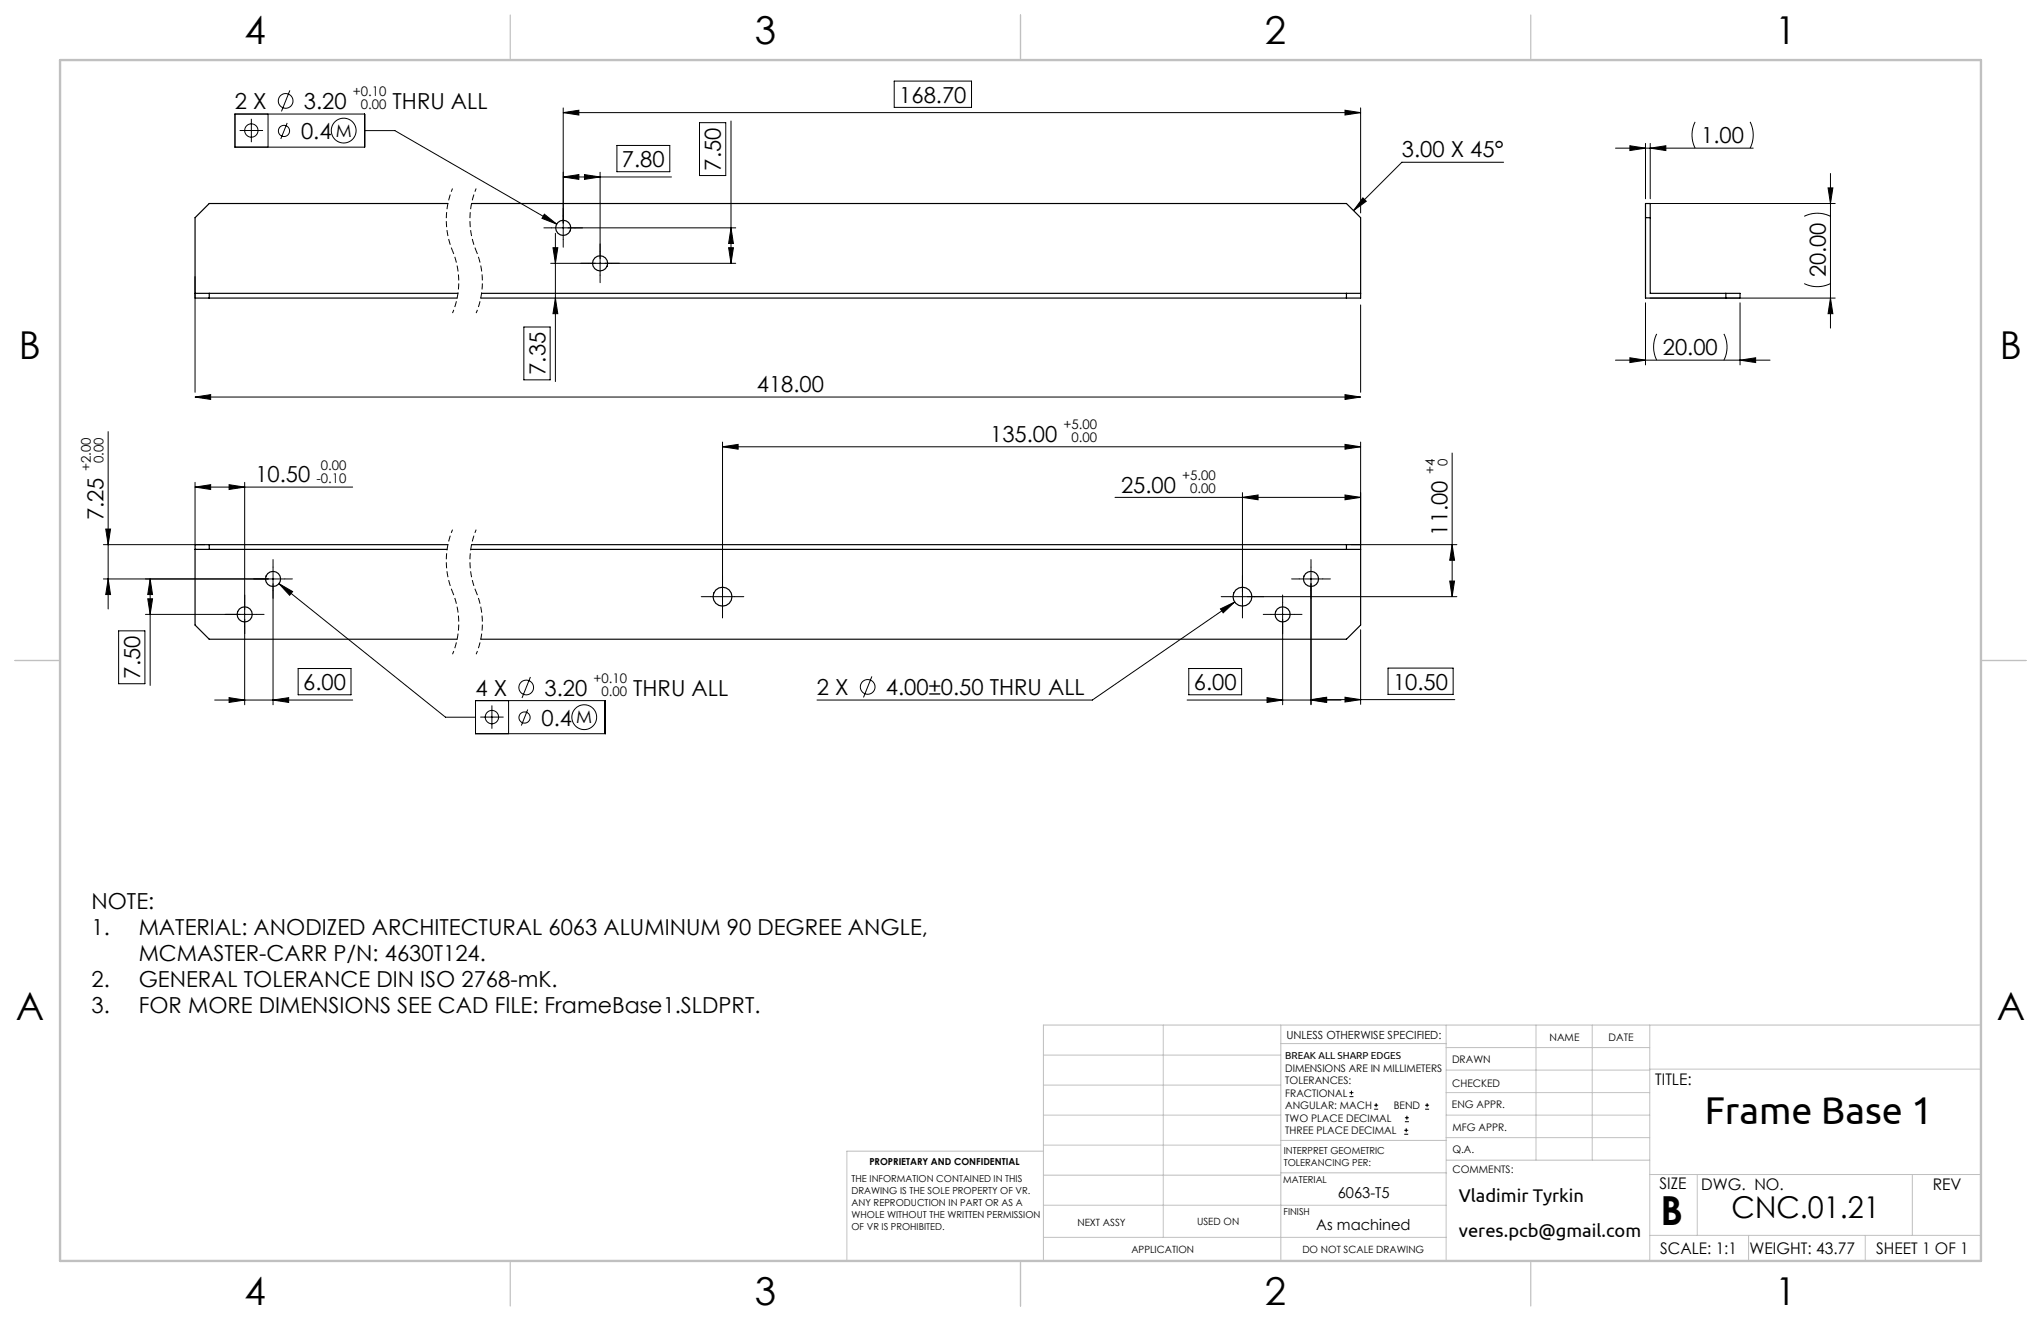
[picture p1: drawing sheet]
<svg xmlns="http://www.w3.org/2000/svg" width="432mm" height="279mm" viewBox="0 0 432 279" stroke-linecap="round" stroke-linejoin="round" font-family="sans-serif">
<g fill="none" stroke="#000" stroke-width=".21">
<path d="M61.3 19.1l-1.8 4.5M189.2 17.2h16.3v5.5h-16.3zM49.7 24.1h27.4v7h-27.4zM50.7 27.6h4.9M53.2 25.1v5M56.7 24.1v7M60.8 26l-1.4 3.4M77.2 27.6h6.3l34.3 19.8M119.2 22.8v27.9M119.2 23.8h168.7M119.2 23.8l3.3-.5v1zM119.2 37.4l3.3-.5v1z"/>
<path d="M119.2 37.4h22.9M123.7 36.9l3.3 .5-3.3 .5zM127 36.4v21.8M130.5 30.8h11.2v5.5h-11.2zM148 25.9h5.5v11.2h-5.5zM154.7 25.6v30.1M284.6 23.3l3.3 .5-3.3 .5zM287.9 22.8v22.2M318.1 34.3h-21.5l-10.2 10.2M341.8 31.3h29.1M344.8 30.8l3.3 .5-3.3 .5zM348.1 30.3v11.7"/>
<path d="M349.1 31.3l3.3-.5v1zM349.1 30.3v11.7M358.6 25.8a6.2 6.2 0 0 0 0 5.5M370.3 25.8a6.2 6.2 0 0 1 0 5.5M386.8 39.7h1l-.5 3.3zM387.3 36.7v32.7M41.3 58.5v24.5M115.2 45.3l2.6 2.1-3.1-1.2zM116.5 55.7h39.2M116.7 48.2h39M117 52.4h1l-.5 3.3zM117.5 49.3v31.4"/>
<path d="M154.1 52.4h1.1l-.5 3.3zM154.7 48.2l.5 3.3h-1.1zM288.3 41.9l.8 .7-2.7 1.9zM349.1 43h39.2M381.7 60a6.2 6.2 0 0 0 5.6 0M381.7 45.8a6.2 6.2 0 0 1 5.6 0M110.8 69.2h5.6v11.1h-5.6zM117.5 63l.5 3.3h-1zM287.9 64.5v18.5M341.8 76.2h32.7M344.8 75.7l3.3 .5-3.3 .5zM348.1 64v13.2"/>
<path d="M349.1 63h39.2M350.5 70.6a6.2 6.2 0 0 0 0 5.6M364.7 70.6a6.2 6.2 0 0 1 0 5.6M368.1 76.2l3.3-.5v1zM368.1 64v13.2M387.3 63l.5 3.3h-1zM22.9 91.3v37.5M41.3 84l3.3-.5v1zM41.3 84h246.6M152.9 93.5v35.2M152.9 94.5h135M152.9 94.5l3.3-.5v1z"/>
<path d="M284.6 83.5l3.3 .5-3.3 .5zM284.6 94l3.3 .5-3.3 .5zM287.9 93.5v21.7M307.2 95.8v30.4M21.9 115.2h21.4M22.4 111.9h1l-.5 3.3zM41.3 103l3.3-.5v1zM41.3 102v13.2M41.3 103h33.3M48.5 102.5l3.3 .5-3.3 .5zM51.8 102v47.1M57.8 119.9v29.2"/>
<path d="M235.9 105.2h52M262.9 104.2v24.5M262.9 105.2l3.3-.5v1zM277.4 119.9v29.2M284.6 104.7l3.3 .5-3.3 .5zM285.9 115.2h22.3M307.2 115.2l.5 3.3h-1zM22.9 122.4l.5 3.4h-1zM25.1 133.4h5.6v11.2h-5.6zM30.8 129.9h23.5M31.3 126.6h1l-.5 3.3zM31.8 122.4v22.6"/>
<path d="M31.8 122.4l.5 3.4h-1zM59 123.4l2.9 1.7-.6 .8zM59 123.4l35.2 28.3h6.4M60.3 122.4h-38.4M150.4 126.2h5M258.2 128.8l3-1.5-2.4 2.3zM260.4 126.2h47.8M261.2 127.3l-30.1 20.8h-58.3M268.9 129.9h5M271.4 127.4v21.7M274.9 122.4h5M287.9 133.2v15.8"/>
<path d="M306.7 122.9h1l-.5 3.3zM45.4 148.1h29.2M48.5 147.6l3.3 .5-3.3 .5zM57.8 148.1l3.3-.5v1zM63.1 141.4h11.2v5.6h-11.2zM100.6 148.2h27.4v7h-27.4zM101.6 151.7h4.9M104.1 149.2v4.9M107.6 148.2v7M111.7 150.1l-1.4 3.4M112.2 143.2l-1.8 4.4M184.5 143.1l-1.8 4.4"/>
<path d="M251.1 148.1h32.6M251.5 141.4h11.2v5.6h-11.2zM268.1 147.6l3.3 .5-3.3 .5zM277.4 148h30.4M277.4 148l3.3-.5v1zM277.4 148.1l3.3-.5v1zM284.6 147.5l3.3 .5-3.3 .5zM293.7 141.3h13.7v5.6h-13.7zM285.5 231.9h.8M285.5 231.1h.8M285.9 230.7v.8M290.7 234.6h.9"/>
<path d="M290.7 233.8h.9M291.1 233.3v.9M297.1 239.9h.8M297.1 239.1h.8M297.2 237.3h.9M297.2 236.4h.9M297.5 238.6v.9M297.6 236v.8M301.5 234.6h.8M301.5 233.8h.8M301.9 233.3v.9"/>
<circle cx="53.2" cy="27.6" r="1.41"/>
<circle cx="60.1" cy="27.7" r="1.18"/>
<circle cx="60.4" cy="21.3" r="1.56"/>
<circle cx="72.7" cy="27.6" r="2.62"/>
<circle cx="104.1" cy="151.7" r="1.41"/>
<circle cx="111" cy="151.8" r="1.18"/>
<circle cx="111.3" cy="145.4" r="1.56"/>
<circle cx="123.6" cy="151.7" r="2.62"/>
<circle cx="183.6" cy="145.3" r="1.56"/>
</g>
<path d="M95.7 39.9a17.1 17.1 0 0 0 0 13.1M100.7 39.9a17.1 17.1 0 0 0 0 13.1M95.7 53a17.1 17.1 0 0 1 0 13.2M100.7 53a17.1 17.1 0 0 1 0 13.2M95.7 112a17.1 17.1 0 0 0 0 13.2M100.7 112a17.1 17.1 0 0 0 0 13.2M95.7 125.2a17.1 17.1 0 0 1 0 13.2M100.7 125.2a17.1 17.1 0 0 1 0 13.2" fill="none" stroke="#000" stroke-width=".21" stroke-dasharray="1.3 .6" stroke-dashoffset=".5" stroke-linecap="butt"/>
<g fill="none" stroke="#000" stroke-width=".21" stroke-dasharray="15.2 1.3 1.3 1.3">
<path d="M116.7 48.2h-1.6M119.2 45.7v-1.6M119.2 50.7v1.6M121.7 48.2h1.6M124.5 55.7h-1.6M127 53.2v-1.6M127 58.2v1.6M129.5 55.7h1.6M57.8 119.9v-1.6M277.4 119.9v-1.6M49.3 129.9h-1.6M51.8 127.4v-1.6"/>
<path d="M51.8 132.4v1.6M54.3 129.9h1.6M55.3 122.4h-1.6M57.8 124.9v1.6M60.3 122.4h1.6M150.4 126.2h-2M152.9 123.7v-2M152.9 128.7v2M155.4 126.2h2M260.4 126.2h-2M262.9 123.7v-2M262.9 128.7v2"/>
<path d="M265.4 126.2h2M268.9 129.9h-1.6M271.4 127.4v-1.6M271.4 132.4v1.6M273.9 129.9h1.6M274.9 122.4h-1.6M277.4 124.9v1.6M279.9 122.4h1.6"/>
</g>
<g fill="none" stroke="#c0c0c0" stroke-width=".21">
<path d="M246.1 216.8v44.9M271 216.8v49.9M305.9 216.8v49.9M325 216.8v28.6M336.9 216.8v28.6M349 216.8v49.9M419.1 216.8h-198.3v49.9M220.8 235.9h50.2M220.8 229.5h50.2M220.8 223.2h50.2M271 220.7h34.9M305.9 231.1h43.1"/>
<path d="M305.9 226.3h43.1M305.9 221.6h43.1M305.9 235.9h43.1M349 226.1h70.1M220.8 248.6h50.2M220.8 242.2h50.2M220.8 254.9h50.2M220.8 243.5h-41.6v23.2M271 254.9h34.9M271 248.1h35.1M271 241.2h35.1M305.9 240.6h43.1"/>
<path d="M306.1 245.4h42.9M349 248.4h70.1M359.1 248.4v12.9M404.6 248.4v12.9M220.8 261.7h85.1M349 261.3h70.1M369.9 261.3v5.4M394.6 261.3v5.4"/>
</g>
<path d="M107.9 3.2v9.5M215.9 3.2v9.5M323.8 3.2v9.5M3.2 139.7h9.5M419.1 139.7h9.5M107.9 266.7v9.5M215.9 266.7v9.5M323.8 266.7v9.5" fill="none" stroke="#c0c0c0" stroke-width=".25"/>
<path d="M12.7 12.7h406.4v254h-406.4z" fill="none" stroke="#c0c0c0" stroke-width=".5"/>
<g fill="#000">
<path d="M119.2 23.8l3.3-.5v1zM284.6 23.3l3.3 .5-3.3 .5zM344.8 75.7l3.3 .5-3.3 .5zM368.1 76.2l3.3-.5v1zM262.9 105.2l3.3-.5v1zM284.6 104.7l3.3 .5-3.3 .5zM152.9 94.5l3.3-.5v1zM284.6 94l3.3 .5-3.3 .5zM277.4 148l3.3-.5v1zM284.6 147.5l3.3 .5-3.3 .5z"/>
<path d="M123.7 36.9l3.3 .5-3.3 .5zM119.2 37.4l3.3-.5v1zM349.1 31.3l3.3-.5v1zM344.8 30.8l3.3 .5-3.3 .5zM284.6 83.5l3.3 .5-3.3 .5zM41.3 84l3.3-.5v1zM277.4 148.1l3.3-.5v1zM268.1 147.6l3.3 .5-3.3 .5zM57.8 148.1l3.3-.5v1zM48.5 147.6l3.3 .5-3.3 .5zM48.5 102.5l3.3 .5-3.3 .5zM41.3 103l3.3-.5v1z"/>
<path d="M117 52.4h1l-.5 3.3zM117.5 63l.5 3.3h-1zM386.8 39.7h1l-.5 3.3zM387.3 63l.5 3.3h-1zM31.8 122.4l.5 3.4h-1zM31.3 126.6h1l-.5 3.3z"/>
<path d="M115.2 45.3l-.5 .9 3.1 1.2zM288.3 41.9l.8 .7-2.7 1.9zM59 123.4l2.3 2.5 .6-.8zM258.2 128.8l.6 .8 2.4-2.3z"/>
<path d="M154.1 52.4h1.1l-.5 3.3zM154.7 48.2l.5 3.3h-1.1zM22.9 122.4l.5 3.4h-1zM22.4 111.9h1l-.5 3.3zM306.7 122.9h1l-.5 3.3zM307.2 115.2l.5 3.3h-1z"/>
</g>
<g fill="none" stroke="#000" stroke-width=".25">
<path d="M94.8 43h-50.5l-3 3v17h55.4M99.8 43h185.1l3 3v17h-186.2M348.1 43h1v19h19v1h-20zM348.1 46h1M41.3 62h55.6M44.3 62v1M101.9 62h186M284.9 62v1M365.1 62v1M41.3 116.2h53.3M44.3 115.2v1M94.8 115.2h-53.5v17l3 3h52.4"/>
<path d="M99.6 116.2h188.3M99.8 115.2h188.1v17l-3 3h-183.2M284.9 115.2v1"/>
<circle cx="119.2" cy="48.2" r="1.6"/>
<circle cx="127" cy="55.7" r="1.6"/>
<circle cx="51.8" cy="129.9" r="1.6"/>
<circle cx="57.8" cy="122.4" r="1.6"/>
<circle cx="152.9" cy="126.2" r="2"/>
<circle cx="262.9" cy="126.2" r="2"/>
<circle cx="271.4" cy="129.9" r="1.6"/>
<circle cx="277.4" cy="122.4" r="1.6"/>
</g>
<text font-size="8.5" x="351.3" y="259">B</text>
<text font-size="8.2" x="360.6" y="237.7">Frame Base 1</text>
<g font-size="8.1">
<text x="51.7" y="9.3">4</text>
<text x="159.7" y="9.3">3</text>
<text x="267.6" y="9.3">2</text>
<text x="375.6" y="9.3">1</text>
<text x="4" y="76">B</text>
<text x="423.1" y="76">B</text>
<text x="3.3" y="215.7">A</text>
<text x="422.4" y="215.7">A</text>
<text x="51.7" y="276">4</text>
<text x="159.7" y="276">3</text>
<text x="267.6" y="276">2</text>
<text x="375.6" y="276">1</text>
</g>
<text font-size="6.3" x="366.3" y="257.6">CNC.01.21</text>
<g font-size="4.7">
<text x="49.7" y="23.1">2 X</text>
<text x="64.3" y="23.1">3.20</text>
<text x="83.1" y="23.1">THRU ALL</text>
<text x="190.2" y="21.7">168.70</text>
<text x="63.7" y="29.4">0.4</text>
<text x="131.6" y="35.3">7.80</text>
<text x="296.6" y="33.3">3.00 X 45°</text>
<text x="359.9" y="30.3">1.00</text>
<text x="152.5" y="36.1" transform="rotate(-90 152.5 36.1)">7.50</text>
<text x="386.2" y="58.7" transform="rotate(-90 386.2 58.7)">20.00</text>
<text x="351.8" y="75.2">20.00</text>
<text x="115.4" y="79.3" transform="rotate(-90 115.4 79.3)">7.35</text>
<text x="160.1" y="83">418.00</text>
<text x="209.5" y="93.5">135.00</text>
<text x="54" y="102">10.50</text>
<text x="237.2" y="104.2">25.00</text>
<text x="21.9" y="110.1" transform="rotate(-90 21.9 110.1)">7.25</text>
<text x="306.2" y="113.3" transform="rotate(-90 306.2 113.3)">11.00</text>
<text x="29.6" y="143.5" transform="rotate(-90 29.6 143.5)">7.50</text>
<text x="64.1" y="145.9">6.00</text>
<text x="100.6" y="147.1">4 X</text>
<text x="115.2" y="147.1">3.20</text>
<text x="134" y="147.1">THRU ALL</text>
<text x="172.8" y="147">2 X</text>
<text x="187.4" y="147">4.00±0.50 THRU ALL</text>
<text x="252.6" y="145.9">6.00</text>
<text x="294.7" y="145.9">10.50</text>
<text x="114.6" y="153.5">0.4</text>
<text x="19.3" y="192.3">NOTE:</text>
<text x="19.3" y="197.8">1.</text>
<text x="29.3" y="197.8">MATERIAL: ANODIZED ARCHITECTURAL 6063 ALUMINUM 90 DEGREE ANGLE,</text>
<text x="29.3" y="203.3">MCMASTER-CARR P/N: 4630T124.</text>
<text x="19.3" y="208.8">2.</text>
<text x="29.3" y="208.8">GENERAL TOLERANCE DIN ISO 2768-mK.</text>
<text x="19.3" y="214.3">3.</text>
<text x="29.3" y="214.3">FOR MORE DIMENSIONS SEE CAD FILE: FrameBase1.SLDPRT.</text>
</g>
<g font-size="3.9">
<text x="308.6" y="254.3">Vladimir Tyrkin</text>
<text x="308.6" y="261.6">veres.pcb@gmail.com</text>
</g>
<g font-size="3.7">
<text x="71" y="28.9">M</text>
<text x="121.9" y="153">M</text>
</g>
<g font-size="3.4">
<text x="350.2" y="229.5">TITLE:</text>
<text x="351.1" y="251.6">SIZE</text>
<text x="359.9" y="251.6">DWG. NO.</text>
<text x="408.9" y="251.7">REV</text>
<text x="351.2" y="265.2">SCALE: 1:1</text>
<text x="370.1" y="265.3">WEIGHT: 43.77</text>
<text x="396.9" y="265.2">SHEET 1 OF 1</text>
</g>
<g font-size="3.2">
<text x="283" y="253.3">6063-T5</text>
<text x="278.5" y="260.1">As machined</text>
</g>
<g font-size="2.8">
<text x="74.6" y="20.4">+0.10</text>
<text x="76.3" y="23.1">0.00</text>
<text x="225" y="90.8">+5.00</text>
<text x="226.7" y="93.5">0.00</text>
<text x="19.2" y="99.7" transform="rotate(-90 19.2 99.7)">+2.00</text>
<text x="21.9" y="98" transform="rotate(-90 21.9 98)">0.00</text>
<text x="67.9" y="99.3">0.00</text>
<text x="250.1" y="101.5">+5.00</text>
<text x="303.5" y="100.4" transform="rotate(-90 303.5 100.4)">+4</text>
<text x="306.3" y="98.7" transform="rotate(-90 306.3 98.7)">0</text>
<text x="66.9" y="102.1">-0.10</text>
<text x="251.8" y="104.2">0.00</text>
<text x="125.5" y="144.5">+0.10</text>
<text x="127.2" y="147.2">0.00</text>
</g>
<text font-size="2.4" x="272.2" y="219.7">UNLESS OTHERWISE SPECIFIED:</text>
<g font-size="2.2">
<text x="327.8" y="220.1">NAME</text>
<text x="340.3" y="220.2">DATE</text>
<text x="271.9" y="226.6">DIMENSIONS ARE IN MILLIMETERS</text>
<text x="307.2" y="224.9">DRAWN</text>
<text x="271.9" y="229.3">TOLERANCES:</text>
<text x="271.9" y="231.9">FRACTIONAL</text>
<text x="307.3" y="229.8">CHECKED</text>
<text x="271.9" y="234.6">ANGULAR: MACH</text>
<text x="271.9" y="237.2">TWO PLACE DECIMAL</text>
<text x="271.9" y="239.9">THREE PLACE DECIMAL</text>
<text x="294.9" y="234.6">BEND</text>
<text x="307.2" y="234.5">ENG APPR.</text>
<text x="307.3" y="239.2">MFG APPR.</text>
<text x="307.3" y="243.9">Q.A.</text>
<text x="307.3" y="248.1">COMMENTS:</text>
</g>
<g font-size="2.1">
<text x="271.9" y="224.1">BREAK ALL SHARP EDGES</text>
<text x="227.9" y="259.2">NEXT ASSY</text>
<text x="253.3" y="259.2">USED ON</text>
<text x="239.3" y="265">APPLICATION</text>
<text x="275.5" y="265.1">DO NOT SCALE DRAWING</text>
</g>
<g font-size="2">
<text x="271.6" y="244.1">INTERPRET GEOMETRIC</text>
<text x="180.2" y="250">THE INFORMATION CONTAINED IN THIS</text>
<text x="183.9" y="246.4">PROPRIETARY AND CONFIDENTIAL</text>
<text x="271.5" y="250.2">MATERIAL</text>
<text x="271.6" y="246.6">TOLERANCING PER:</text>
<text x="180.2" y="252.5">DRAWING IS THE SOLE PROPERTY OF VR.</text>
<text x="180.2" y="255.1">ANY REPRODUCTION IN PART OR AS A</text>
<text x="180.2" y="257.6">WHOLE WITHOUT THE WRITTEN PERMISSION</text>
<text x="271.5" y="257">FINISH</text>
<text x="180.2" y="260.1">OF VR IS PROHIBITED.</text>
</g>
</svg>
